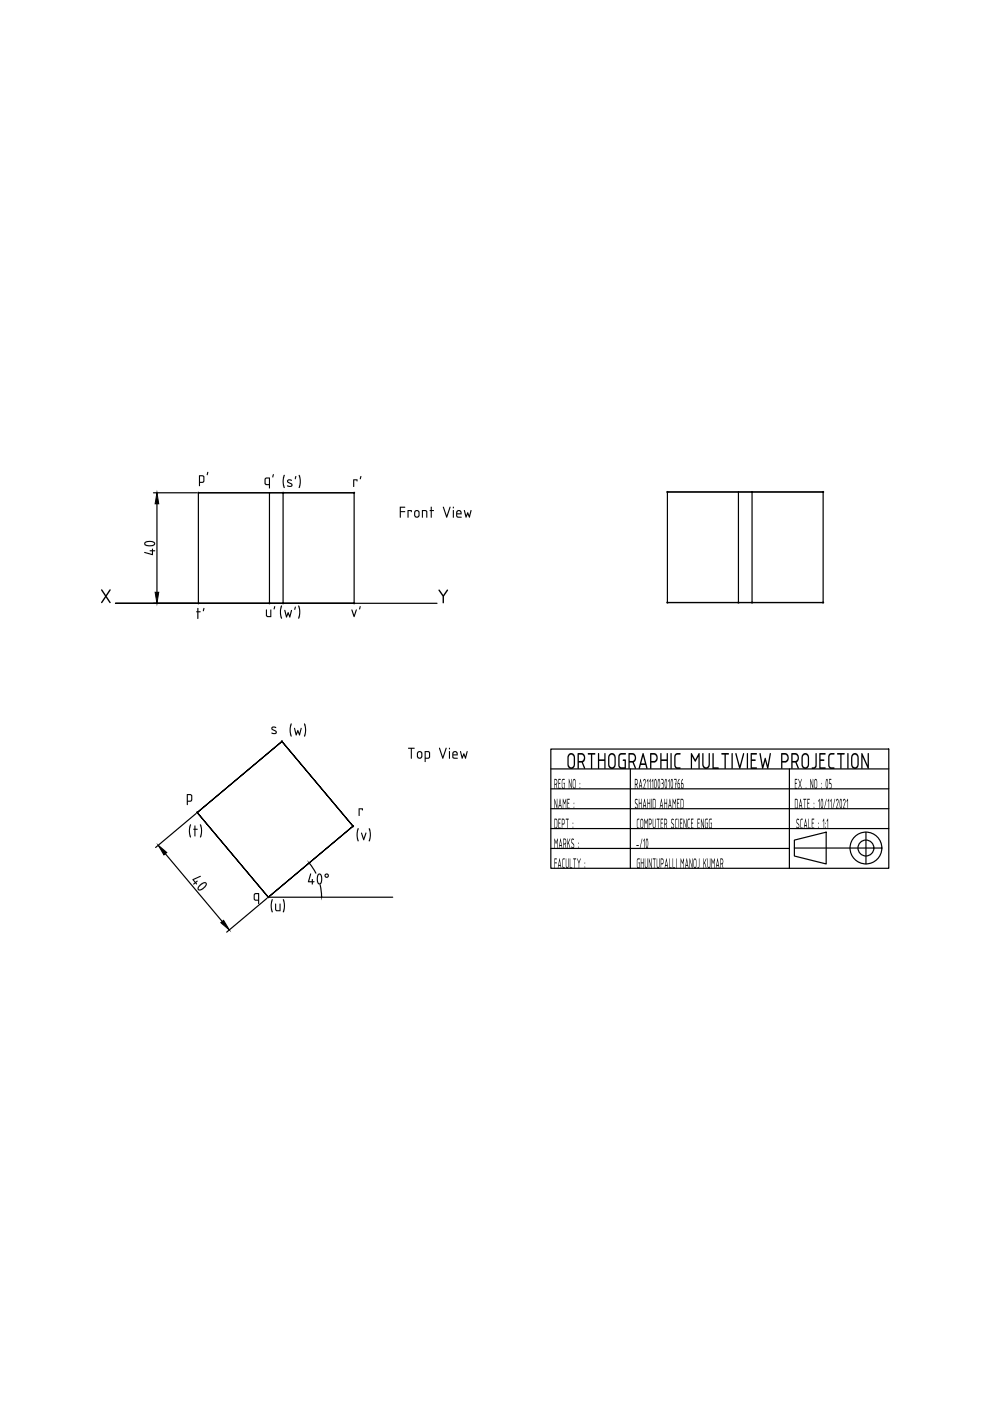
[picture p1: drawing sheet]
<svg xmlns="http://www.w3.org/2000/svg" width="210mm" height="297mm" viewBox="0 0 210 297" stroke-linecap="round" stroke-linejoin="round" font-family="sans-serif">
<!-- layer: 0 -->
<g fill="none" stroke="#000" stroke-width=".25">
<path d="M32.5 104.5h9.2M33.3 106.8v18.8M42.1 104.5h15M57.1 104.5h18v23.4h-18zM60 104.5h-17.9v23.4h17.9M75.1 104.5h-15.1v23.4h15.1M141.5 104.3h15.1M156.6 104.3h17.9v23.5h-17.9zM159.5 104.3h-18v23.5h18M174.5 104.3h-15v23.5h15M32.5 127.9h9.1M57.1 127.9h-32.6h68.2"/>
<path d="M141.5 127.8h15.1M116.8 158.8h71.6v25.3h-71.6zM41.5 172.5l-8.5 7.2M41.8 172.3l18-15.1 15 18-15-18zM116.8 163h71.6M116.8 167.2h71.6M116.8 171.5h71.6M116.8 175.7h71.6M116.8 179.9h50.6M133.6 163v21.1M167.4 163v21.1M168.4 178.1l6.8-1.7v6.8l-6.8-1.7z"/>
<path d="M168.4 179.8h18.6M183.6 176.4v6.8M35.1 181l12 14.4M56.6 190.5l-8.5 7.1M56.9 190.2l-15.1-17.9 15.1 17.9M56.9 190.2l17.9-15-17.9 15M56.9 190.2h26.4M65.6 183l1.4 2.1M67.9 187.6l.3 2.5"/>
<circle cx="183.6" cy="179.8" r="3.4"/>
<circle cx="183.6" cy="179.8" r="1.69"/>
</g>
<g fill="#000" stroke="#000" stroke-width=".21">
<path d="M33.3 104.5l.4 2.3h-.8zM32.9 125.6h.8l-.4 2.3zM33.6 179.2l1.8 1.6-.6 .5zM46.8 195.6l.6-.5 1.2 2.1zM65.5 183l.1 .1zM68.2 190.1v.1z"/>
<circle cx="42.1" cy="104.5" r=".12"/>
<circle cx="60" cy="104.5" r=".12"/>
<circle cx="75.1" cy="104.5" r=".12"/>
<circle cx="141.5" cy="104.3" r=".12"/>
<circle cx="159.5" cy="104.3" r=".12"/>
<circle cx="174.5" cy="104.3" r=".12"/>
<circle cx="42.1" cy="127.9" r=".12"/>
<circle cx="141.5" cy="127.8" r=".12"/>
<circle cx="156.6" cy="127.8" r=".12"/>
<circle cx="159.5" cy="127.8" r=".12"/>
<circle cx="174.5" cy="127.8" r=".12"/>
<circle cx="59.8" cy="157.2" r=".12"/>
<circle cx="41.8" cy="172.3" r=".12"/>
</g>
<g fill="#000">
<path d="M98.4 108.2h.2l.2 1.1 .4-.7 .3 .7 .3-1.1h.2l-.4 1.5h-.2l-.2-.6-.3 .6h-.2zM175.8 159.9l.4-.2h.7v.3h-.8l-.2 .4v2l.3 .3h.7v.3h-.8l-.4-.4-.1-2.2zM177.5 159.7h1.5l.1 .1-.1 .2h-.6l-.1 3-.1-.1v-2.9h-.7zM97.5 159.3h.3l.2 1.1 .3-.7 .4 .7 .2-1.1h.2l-.3 1.5h-.2l-.3-.7-.2 .7h-.2zM134.9 179.2h.5v.1l-.4 .1zM136.1 177.8l.1 .1-.5 2zM136.6 177.8l.1 2.1-.1-1.8-.2 .3zM140.8 169.4l.1 .8h.4l.1-.8v2.1l-.1-1.1h-.4l-.1 1zM141.9 165.2v2v-1.7l-.2 .2zM143 165.1l.5 .1v1l-.3 1-.1-1 .2-.9h-.4zM142.6 169.4l.4 .8 .3-.8v2.1l-.1-1.7-.2 .7-.3-.7v1.6h-.1zM143.6 169.4h.5l-.1 .2h-.3v.6l.3 .1-.3 .1v.8l.4 .1-.1 .2-.4-.1z"/>
<path d="M146.5 173.6h.5v.2h-.4v.6l.3 .1-.3 .1v.9h.4v.2l-.5-.1zM147.9 173.6h.5v.2h-.4v.6l.3 .1v.1h-.3v.9h.4v.2l-.5-.1zM148.6 173.6l.5 1.6 .1-1.6v2.1l-.5-1.6-.1 1.5zM149.6 173.6h.5v.2h-.4l-.1 .3 .1 1.4h.3v-.9l-.2-.1h.3v1.2h-.4l-.2-.3v-1.3zM150.4 173.6h.5v.2h-.4l-.1 .2 .1 1.5h.3v-.9l-.1-.1 .2-.1v1.3h-.4l-.2-.3v-1.4zM168.6 165.1l.5 .1-.1 .1h-.4v.7h.3v.2h-.3v.8h.4v.2h-.5zM169 173.6h.2l.2 .1v.2l-.3-.1-.2 .2 .6 1-.1 .4-.2 .3-.4-.3 .1-.2 .3 .3 .2-.3-.1-.3-.4-.6zM169.3 165.1l.3 .9 .4-.8-.3 1 .3 1-.4-.8-.3 .8 .3-1zM169.8 173.6h.4l-.4 .4v1.3l.1 .2h.3v.2h-.3l-.2-.4v-1.3zM170.3 169.4h.6v.2h-.2l-.1 1.9v-1.9h-.2zM170.9 167v.2zM171.2 169.4h.5v.2h-.4v.6h.3v.2h-.3v.8h.4l-.1 .3-.4-.1z"/>
<path d="M171.4 173.6l.1 1.9h.4v.2l-.5-.1zM172.1 173.6h.5v.2h-.4v.6l.3 .1-.3 .1v.9h.4v.2l-.5-.1zM171.8 165.1l.5 1.6 .1-1.5v2l-.5-1.5-.1 1.5zM173.7 169.4l.1 2.1-.1-1.8-.2 .2zM173.7 159.7h1.3l-.1 .3h-.9v1l.8 .1-.1 .2h-.7v1.4h1v.3h-1.3zM174.7 173.6v2.1l-.1-1.8-.2 .2zM175.2 169.4l-.4 2.1zM175.5 173.6v2.1v-1.8l-.2 .2zM175.7 169.4l.1 2.1-.1-1.8-.2 .2zM175.8 165.1l.5 .1-.1 .1h-.3v.7h.3l.1 .4v.6l-.2 .2h-.3l.4-.4v-.5l-.4-.2zM176.2 169.4l.1 2.1-.1-1.8-.2 .2zM177 169.4l-.4 2.1z"/>
<path d="M177.4 169.4h.2l.2 .3-.4 1.5h.4v.3l-.5-.1 .4-1.5-.1-.3-.3 .3zM178.9 169.4h.2l.2 .4-.4 1.4 .4 .1-.1 .2-.5-.1 .5-1.5-.2-.3-.2 .3zM179.7 169.4l.1 2.1-.1-1.8-.2 .2zM179.7 159.7l.2 .1-.1 3.2-.2-.1zM182.6 159.7h.2l1.2 2.5v-2.4v-.1h.2v3.3h-.2l-1.1-2.5v2.4l-.3 .1zM149.2 182v1l.6-1-.3 .8 .2 1.3-.3-1.1-.3 1.1zM150 182l.1 1.5 .2 .4 .2-.3 .1-1.6v1.7l-.2 .4-.3-.1-.1-.4zM150.8 182l.4 .9 .3-.9 .1 .1-.1 2v-1.7l-.3 .8-.3-.8-.1 1.7z"/>
<path d="M122.6 179.5l.1 .3zM122.6 178.6v.3z"/>
<path d="M122.9 166.8l.1 .3zM122.9 166l.1 .3z"/>
<path d="M137.2 178l-.2 1.1 .2 .6 .1-1zM137.1 177.8l.2 .1 .1 .6v1l-.2 .4-.2-.2-.1-.5z"/>
<path d="M141.2 165.3l-.2 1.1 .2 .6 .1-1zM141.1 165.2l.2 .1 .1 .7v.8l-.2 .4-.2-.1-.1-.7z"/>
<path d="M142 169.8l-.1 .9h.3zM142 169.4l.4 2.1-.2-.6h-.4l-.1 .5z"/>
<path d="M142.4 165.3l-.1 1.2 .1 .5 .2-1.1zM142.4 165.2l.2 .1 .1 .6v1l-.3 .3-.2-.7z"/>
<path d="M143.8 166.2v.6l.1 .2 .2-.6zM144 165.2l.1 .1-.3 .7 .3 .1 .1 .7-.3 .4-.2-.3v-.9z"/>
<path d="M144.3 169.4h.4l.2 .3v1.4l-.2 .4-.4-.1zM144.4 169.6v1.6h.3l.1-.2v-1.2l-.1-.2z"/>
<path d="M144.5 166.2v.6l.2 .2 .1-.7zM144.7 165.2l.1-.1v.2l-.3 .7h.3l.1 .4v.6l-.2 .2-.3-.4v-1z"/>
<path d="M168.5 169.4h.4l.2 .3v1.4l-.2 .4-.4-.1zM168.6 169.6v1.6h.3l.2-.2v-1.2l-.2-.2z"/>
<path d="M169.7 169.8l-.1 .9h.3zM169.7 169.4l.4 2.1-.2-.6h-.4l-.1 .5z"/>
<path d="M170.8 174l-.2 .9h.3zM170.8 173.6l.3 2.1-.1-.6h-.4l-.2 .5z"/>
<path d="M172.5 171.1l.1 .3zM172.6 170.2v.3z"/>
<path d="M172.9 165.4l-.2 1.3 .3 .3 .2-.3v-1.1l-.2-.2zM172.8 165.2h.3l.2 .4v1.2l-.3 .4-.4-.4v-1.2z"/>
<path d="M173.5 175.3v.3zM173.5 174.4v.3z"/>
<path d="M174.1 166.8l.1 .3zM174.1 166l.1 .3z"/>
<path d="M174.2 169.6l-.1 1 .2 .6 .1-1zM174.1 169.4h.3l.1 .6v1.1l-.2 .4-.3-.7z"/>
<path d="M175 175.3v.3zM175 174.4v.3z"/>
<path d="M175.3 165.4l-.1 1.1 .1 .5 .2-1.1zM175.2 165.2h.2l.2 .7-.1 1-.2 .3-.2-.7z"/>
<path d="M178.2 169.6l-.1 .9 .2 .7 .1-1.1zM178.2 169.4h.2l.1 .6v1l-.2 .5-.2-.2-.1-.6z"/>
<path d="M180.9 160.1l-.2 .4v1.6l.3 .5 .3 .1 .3-.2 .2-.4v-1.5l-.4-.6zM180.7 159.9l.4-.2h.4l.3 .2 .3 .6-.1 1.8-.2 .5-.4 .2-.6-.1-.3-.6-.1-1.7z"/>
<path d="M124 183.7v.3zM124 182.9v.3z"/>
<path d="M152.1 182.4l-.1 1h.3zM152.1 182l.4 2.1-.2-.5h-.4l-.1 .5z"/>
<path d="M152.7 182h.4l.2 .3v.5l-.1 .4 .1 .9-.2-.8h-.3l-.1 .8zM152.8 182.2v.8h.3l.1-.2v-.4z"/>
</g>
<text font-size="4.4" x="119.5" y="163">ORTHOGRAPHIC MULTIVIEW PROJECTION</text>
<g font-size="3.8">
<text x="21.1" y="127.9">X</text>
<text x="92.7" y="127.9">Y</text>
</g>
<g font-size="3">
<text x="41.9" y="102.4">p'</text>
<text x="55.8" y="102.9">q'</text>
<text x="59.7" y="103.3">(s')</text>
<text x="74.6" y="103.3">r'</text>
<text x="84.5" y="109.8">Front View</text>
<text x="32.9" y="118" transform="rotate(-90 32.9 118)">40</text>
<text x="41.4" y="131.2">t'</text>
<text x="56.1" y="130.9">u' (w')</text>
<text x="74.3" y="130.9">v'</text>
<text x="57.3" y="155.7">s</text>
<text x="61.2" y="155.9">(w)</text>
<text x="86.3" y="160.9">Top View</text>
<text x="39.4" y="170">p</text>
<text x="75.8" y="173">r</text>
<text x="39.8" y="177.3">(t)</text>
<text x="75.4" y="178.2">(v)</text>
<text x="40.2" y="186.6" transform="rotate(50 40.2 186.6)">40</text>
<text x="53.5" y="191">q</text>
<text x="65" y="187.5">40°</text>
<text x="57.1" y="193.2">(u)</text>
</g>
<g font-size="2.7">
<text x="117.3" y="167.2">REG NO :</text>
<text x="131.6" y="167.2">RA2111003010766</text>
<text x="117.3" y="171.5">NAME :</text>
<text x="131.6" y="171.5">SHAHID AHAMED</text>
<text x="117.3" y="175.7">DEPT :</text>
<text x="117.3" y="179.9">MARKS :</text>
<text x="132" y="175.7">COMPUTER SCIENCE ENGG</text>
<text x="117.3" y="184.1">FACULTY :</text>
<text x="132" y="184.1">GHUNTUPALLI MANOJ KUMAR</text>
</g>
</svg>
